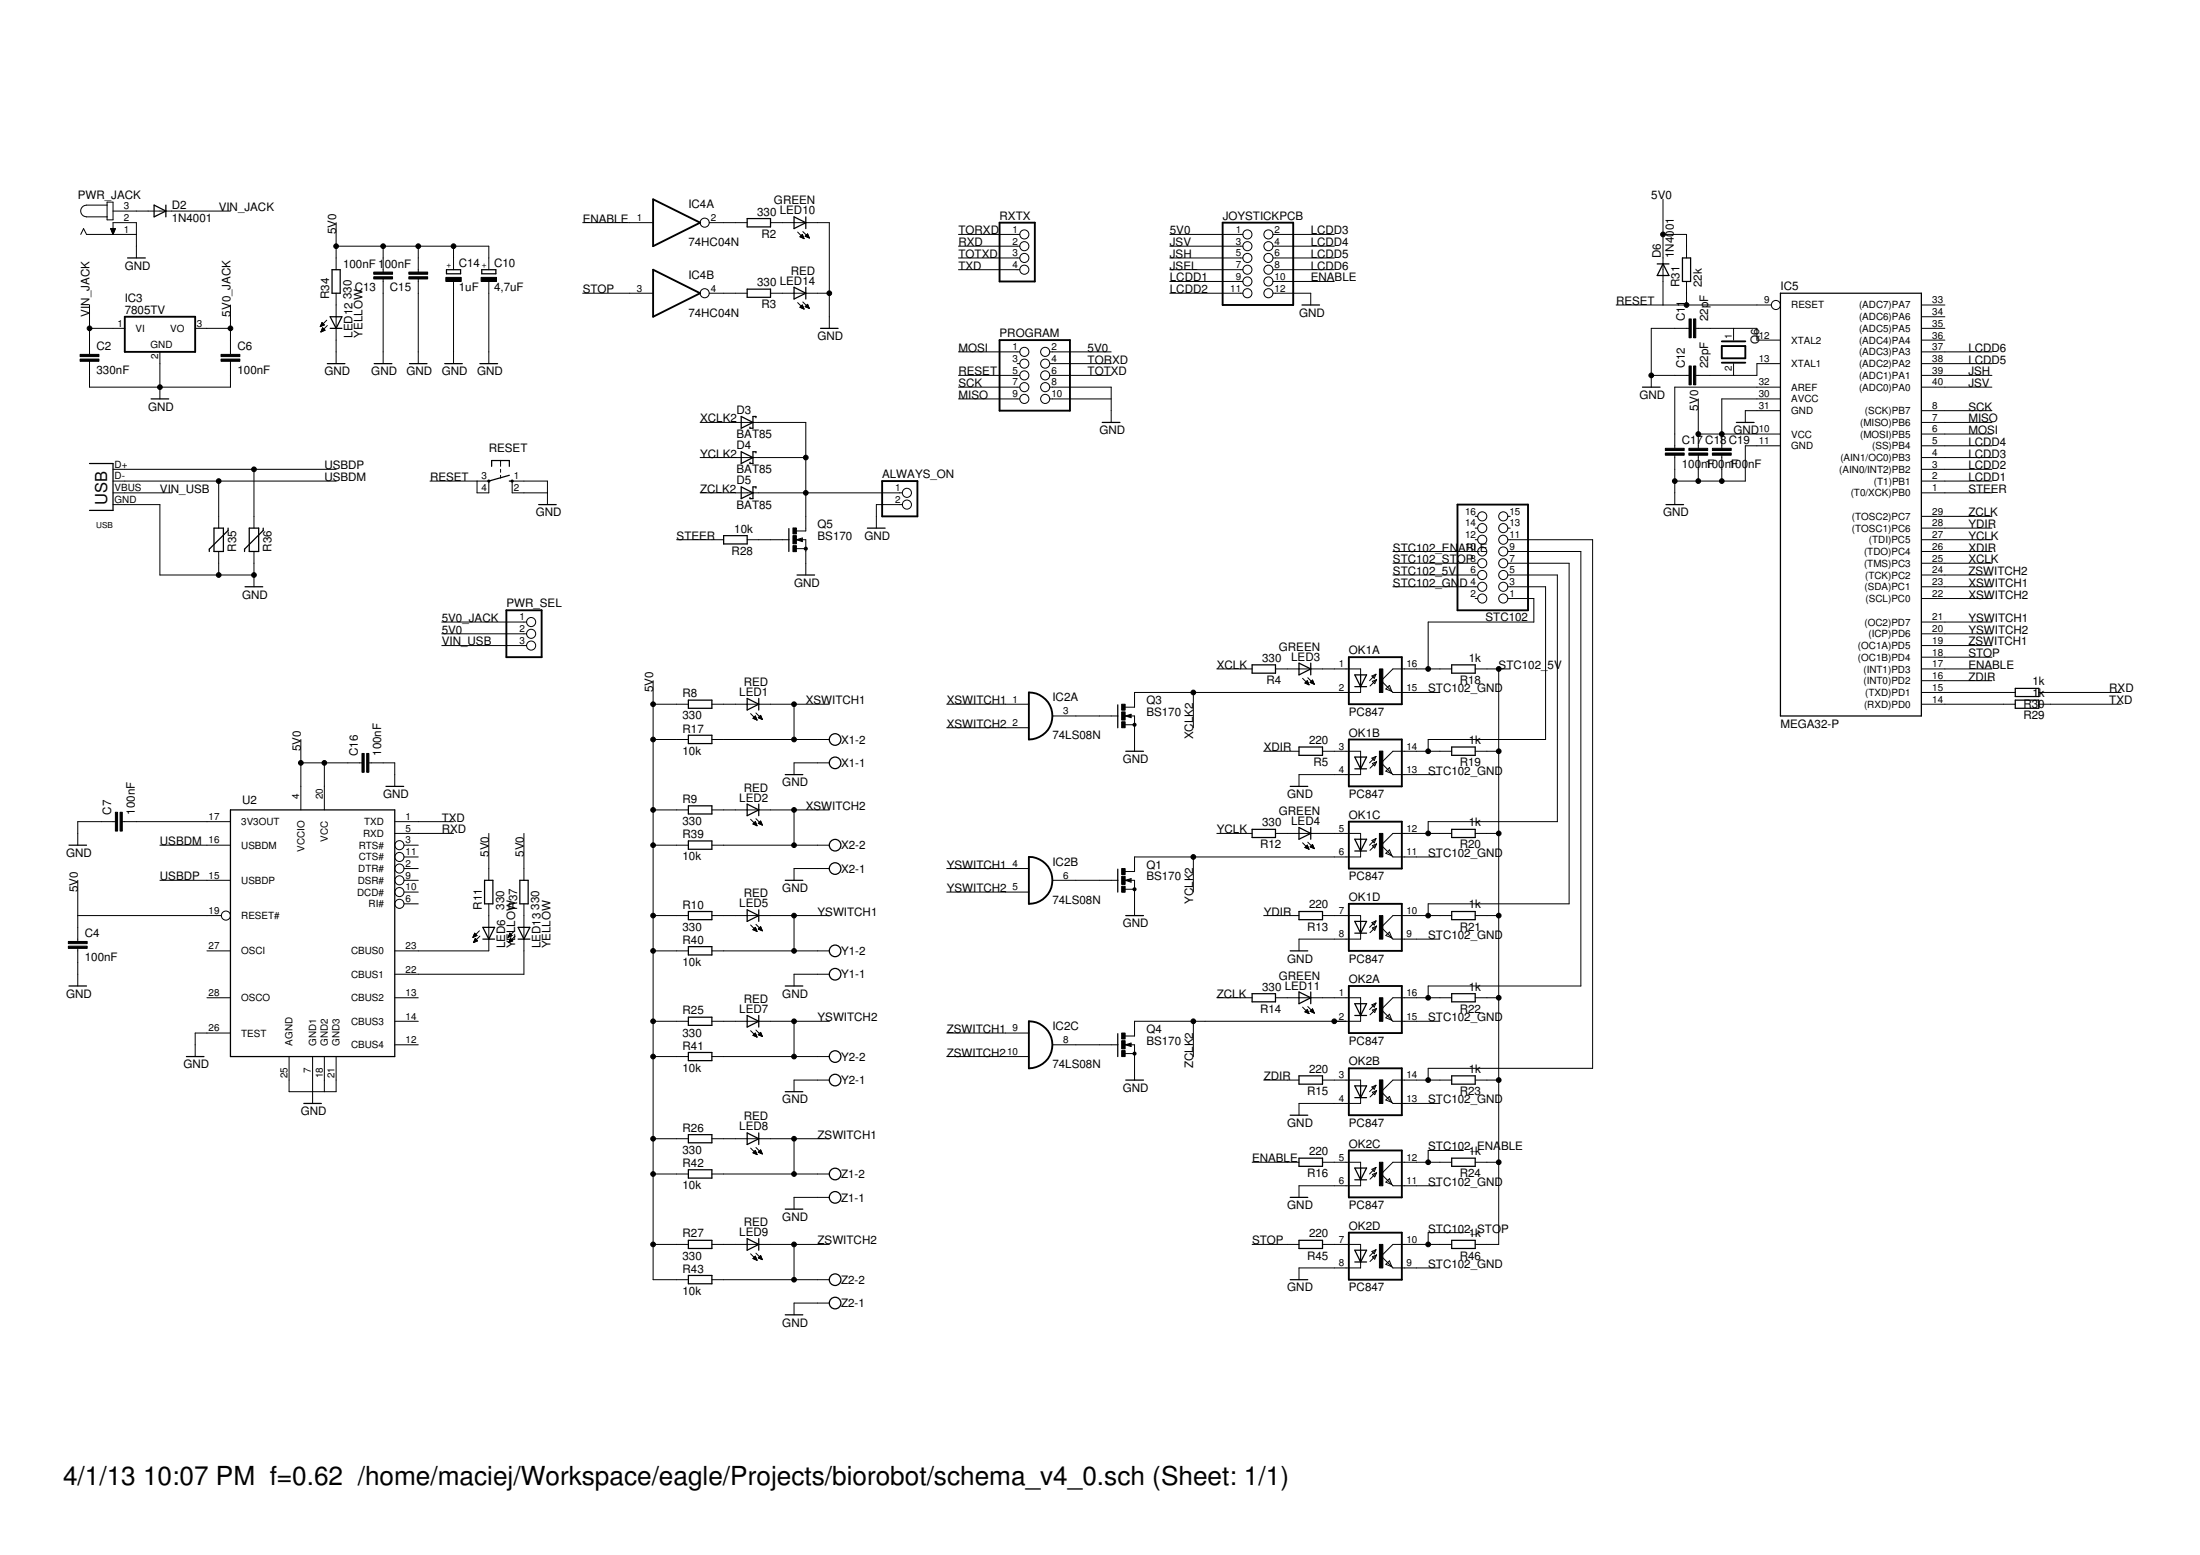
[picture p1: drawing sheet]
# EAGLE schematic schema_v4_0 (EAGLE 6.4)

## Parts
ALWAYS_ON  PINHD-1X2  [1X02]
C2  330nF  C-EU025-025X050  [C025-025X050]
C4  100nF  C-EUC0805K  [C0805K]
C6  100nF  C-EU025-025X050  [C025-025X050]
C7  100nF  C-EUC0805K  [C0805K]
C10  4,7uF  CPOL-EUE2.5-5  [E2,5-5]
C11  22pF  C-EUC0805K  [C0805K]
C12  22pF  C-EUC0805K  [C0805K]
C13  100nF  C-EU025-025X050  [C025-025X050]
C14  1uF  CPOL-EUE2.5-5  [E2,5-5]
C15  100nF  C-EU025-025X050  [C025-025X050]
C16  100nF  C-EUC0805K  [C0805K]
C17  100nF  C-EUC0805K  [C0805K]
C18  100nF  C-EUC0805K  [C0805K]
C19  100nF  C-EUC0805K  [C0805K]
D2  1N4001  1N4004  [DO41-10]
D3  BAT85  BAT42  [DO35-10]
D4  BAT85  BAT42  [DO35-10]
D5  BAT85  BAT42  [DO35-10]
D6  1N4001  1N4004  [DO41-10]
IC2  74LS08N  [DIL14]
IC3  7805TV  [TO220V]
IC4  74HC04N  [DIL14]
IC5  MEGA32-P  [DIL40]
JOYSTICKPCB  PINHD-2X6  [2X06]
LED1  RED  LED3MM  [LED3MM]
LED2  RED  LED3MM  [LED3MM]
LED3  GREEN  LED3MM  [LED3MM]
LED4  GREEN  LED3MM  [LED3MM]
LED5  RED  LED3MM  [LED3MM]
LED6  YELLOW  LED3MM  [LED3MM]
LED7  RED  LED3MM  [LED3MM]
LED8  RED  LED3MM  [LED3MM]
LED9  RED  LED3MM  [LED3MM]
LED10  GREEN  LED3MM  [LED3MM]
LED11  GREEN  LED3MM  [LED3MM]
LED12  YELLOW  LED3MM  [LED3MM]
LED13  YELLOW  LED3MM  [LED3MM]
LED14  RED  LED3MM  [LED3MM]
OK1  PC847  [DIL16]
OK2  PC847  [DIL16]
PROGRAM  PINHD-2X5  [2X05]
PWR_JACK  JACK-PLUG0  [SPC4077]
PWR_SEL  PINHD-1X3  [1X03]
Q1  BS170  [SOT54E]
Q3  BS170  [SOT54E]
Q4  BS170  [SOT54E]
Q5  BS170  [SOT54E]
Q6  XTAL/S  [QS]
R2  330  R-EU_0207/10  [0207/10]
R3  330  R-EU_0207/10  [0207/10]
R4  330  R-EU_0207/10  [0207/10]
R5  220  R-EU_0207/10  [0207/10]
R8  330  R-EU_R0805  [R0805]
R9  330  R-EU_R0805  [R0805]
R10  330  R-EU_R0805  [R0805]
R11  330  R-EU_R0805  [R0805]
R12  330  R-EU_0207/10  [0207/10]
R13  220  R-EU_0207/10  [0207/10]
R14  330  R-EU_0207/10  [0207/10]
R15  220  R-EU_0207/10  [0207/10]
R16  220  R-EU_0207/10  [0207/10]
R17  10k  R-EU_0207/10  [0207/10]
R18  1k  R-EU_0207/10  [0207/10]
R19  1k  R-EU_0207/10  [0207/10]
R20  1k  R-EU_0207/10  [0207/10]
R21  1k  R-EU_0207/10  [0207/10]
R22  1k  R-EU_0207/10  [0207/10]
R23  1k  R-EU_0207/10  [0207/10]
R24  1k  R-EU_0207/10  [0207/10]
R25  330  R-EU_R0805  [R0805]
R26  330  R-EU_R0805  [R0805]
R27  330  R-EU_R0805  [R0805]
R28  10k  R-EU_0207/10  [0207/10]
R29  1k  R-EU_R0805  [R0805]
R30  1k  R-EU_R0805  [R0805]
R31  22k  R-EU_0207/10  [0207/10]
R34  330  R-EU_0207/10  [0207/10]
R35  VARISTORCN0603  [CT/CN0603]
R36  VARISTORCN0603  [CT/CN0603]
R37  330  R-EU_R0805  [R0805]
R39  10k  R-EU_0207/10  [0207/10]
R40  10k  R-EU_0207/10  [0207/10]
R41  10k  R-EU_0207/10  [0207/10]
R42  10k  R-EU_0207/10  [0207/10]
R43  10k  R-EU_0207/10  [0207/10]
R45  220  R-EU_0207/10  [0207/10]
R46  1k  R-EU_0207/10  [0207/10]
RESET  10-XX  [B3F-10XX]
RXTX  PINHD-1X4  [1X04]
STC102  PINHD-2X8  [2X08]
U2  FT232RL  [SSOP28DB]
USB  USB-B-H  [USB-B-H]
X1  W237-102  [W237-102]
X2  W237-102  [W237-102]
Y1  W237-102  [W237-102]
Y2  W237-102  [W237-102]
Z1  W237-102  [W237-102]
Z2  W237-102  [W237-102]

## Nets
5V0: C4.1 C10.+ C13.2 C14.+ C15.2 C16.1 C18.1 C19.1 D6.C IC5.10(VCC) IC5.30(AVCC) JOYSTICKPCB.1 PROGRAM.2 PWR_SEL.2 R8.1 R9.1 R10.1 R11.2 R17.1 R25.1 R26.1 R27.1 R31.2 R34.2 R37.2 R39.1 R40.1 R41.1 R42.1 R43.1 U2.4(VCCIO) U2.19(RESET#) U2.20(VCC)
5V0_JACK: C6.1 IC3.3(VO) PWR_SEL.1
ENABLE: IC4.1(A:I) IC5.17((INT1)PD3) JOYSTICKPCB.10 R16.2
GND: ALWAYS_ON.2 C2.2 C4.2 C6.2 C7.1 C10.- C11.1 C12.1 C13.1 C14.- C15.1 C16.2 C17.2 C18.2 C19.2 IC3.2(GND) IC5.11(GND) IC5.31(GND) JOYSTICKPCB.12 LED10.K(C) LED12.K(C) LED14.K(C) OK1.4(B:C) OK1.8(D:C) OK2.4(B:C) OK2.6(C:C) OK2.8(D:C) PROGRAM.8 PWR_JACK.1 PWR_JACK.2 Q1.S Q3.S Q4.S Q5.S R35.2 R36.2 RESET.1(S) RESET.2(S1) U2.7(GND1) U2.18(GND2) U2.21(GND3) U2.25(AGND) U2.26(TEST) USB.GND X1.1 X2.1 Y1.1 Y2.1 Z1.1 Z2.1
JSEL: JOYSTICKPCB.7
JSH: IC5.39((ADC1)PA1) JOYSTICKPCB.5
JSV: IC5.40((ADC0)PA0) JOYSTICKPCB.3
LCDD1: IC5.2((T1)PB1) JOYSTICKPCB.9
LCDD2: IC5.3((AIN0/INT2)PB2) JOYSTICKPCB.11
LCDD3: IC5.4((AIN1/OC0)PB3) JOYSTICKPCB.2
LCDD4: IC5.5((SS)PB4) JOYSTICKPCB.4
LCDD5: IC5.38((ADC2)PA2) JOYSTICKPCB.6
LCDD6: IC5.37((ADC3)PA3) JOYSTICKPCB.8
MISO: IC5.7((MISO)PB6) PROGRAM.9
MOSI: IC5.6((MOSI)PB5) PROGRAM.1
N$1: LED3.A R4.1
N$2: LED1.A R8.2
N$4: OK2.7(D:A) R45.1
N$5: ALWAYS_ON.1 D3.C D4.C D5.C Q5.D
N$6: LED4.A R12.1
N$7: LED11.A R14.1
N$8: D2.A PWR_JACK.3
N$9: OK1.16(A:COL) R18.2 STC102.1
N$10: OK2.5(C:A) R16.1
N$11: OK1.14(B:COL) R19.2 STC102.3
N$12: OK1.12(C:COL) R20.2 STC102.5
N$13: OK1.10(D:COL) R21.2 STC102.7
N$14: OK2.16(A:COL) R22.2 STC102.9
N$15: OK2.14(B:COL) R23.2 STC102.11
N$16: LED2.A R9.2
N$17: LED6.K(C) U2.23(CBUS0)
N$18: LED13.K(C) U2.22(CBUS1)
N$19: LED6.A R11.1
N$20: LED10.A R2.1
N$21: IC2.3(A:O) Q3.G
N$22: LED14.A R3.1
N$23: LED5.A R10.2
N$24: LED7.A R25.2
N$27: LED8.A R26.2
N$28: LED9.A R27.2
N$30: OK1.3(B:A) R5.1
N$31: LED4.K(C) OK1.5(C:A)
N$32: OK1.7(D:A) R13.1
N$33: LED3.K(C) OK1.1(A:A)
N$34: OK2.3(B:A) R15.1
N$36: Q5.G R28.1
N$37: IC5.14((RXD)PD0) R29.2
N$38: IC2.8(C:O) Q4.G
N$39: IC2.6(B:O) Q1.G
N$40: LED11.K(C) OK2.1(A:A)
N$42: IC4.2(A:O) R2.2
N$43: IC4.4(B:O) R3.2
N$44: IC5.15((TXD)PD1) R30.2
N$45: C11.2 IC5.12(XTAL2) Q6.1
N$46: C12.2 IC5.13(XTAL1) Q6.2
N$47: C17.1 IC5.32(AREF)
N$51: LED12.A R34.1
N$55: LED13.A R37.1
N$59: PROGRAM.10
N$96: C7.2 U2.17(3V3OUT)
RESET: D6.A IC5.9(RESET) PROGRAM.5 R31.1 RESET.3(P) RESET.4(P1)
RXD: R30.1 RXTX.2 U2.5(RXD)
SCK: IC5.8((SCK)PB7) PROGRAM.7
STC102_5V: R18.1 R19.1 R20.1 R21.1 R22.1 R23.1 R24.1 R46.1 STC102.6
STC102_ENABLE: OK2.12(C:COL) R24.2 STC102.10
STC102_GND: OK1.9(D:EMIT) OK1.11(C:EMIT) OK1.13(B:EMIT) OK1.15(A:EMIT) OK2.9(D:EMIT) OK2.11(C:EMIT) OK2.13(B:EMIT) OK2.15(A:EMIT) STC102.4
STC102_STOP: OK2.10(D:COL) R46.2 STC102.8
STEER: IC5.1((T0/XCK)PB0) R28.2
STOP: IC4.3(B:I) IC5.18((OC1B)PD4) R45.2
TORXD: PROGRAM.4 RXTX.1
TOTXD: PROGRAM.6 RXTX.3
TXD: R29.1 RXTX.4 U2.1(TXD)
USBDM: R35.1 U2.16(USBDM) USB.D-
USBDP: R36.1 U2.15(USBDP) USB.D+
VIN_JACK: C2.1 D2.C IC3.1(VI)
VIN_USB: PWR_SEL.3 USB.VBUS
XCLK: IC5.25((TMS)PC3) R4.2
XCLK2: D3.A OK1.2(A:C) Q3.D
XDIR: IC5.26((TDO)PC4) R5.2
XSWITCH1: IC2.1(A:I0) IC5.23((SDA)PC1) LED1.K(C) R17.2 X1.2
XSWITCH2: IC2.2(A:I1) IC5.22((SCL)PC0) LED2.K(C) R39.2 X2.2
YCLK: IC5.27((TDI)PC5) R12.2
YCLK2: D4.A OK1.6(C:C) Q1.D
YDIR: IC5.28((TOSC1)PC6) R13.2
YSWITCH1: IC2.4(B:I0) IC5.21((OC2)PD7) LED5.K(C) R40.2 Y1.2
YSWITCH2: IC2.5(B:I1) IC5.20((ICP)PD6) LED7.K(C) R41.2 Y2.2
ZCLK: IC5.29((TOSC2)PC7) R14.2
ZCLK2: D5.A OK2.2(A:C) Q4.D
ZDIR: IC5.16((INT0)PD2) R15.2
ZSWITCH1: IC2.9(C:I0) IC5.19((OC1A)PD5) LED8.K(C) R42.2 Z1.2
ZSWITCH2: IC2.10(C:I1) IC5.24((TCK)PC2) LED9.K(C) R43.2 Z2.2
Unconnected: IC2.11(D:O) IC2.12(D:I0) IC2.13(D:I1) IC4.5(C:I) IC4.6(C:O) IC4.8(D:O) IC4.9(D:I) IC4.10(E:O) IC4.11(E:I) IC4.12(F:O) IC4.13(F:I) IC5.33((ADC7)PA7) IC5.34((ADC6)PA6) IC5.35((ADC5)PA5) IC5.36((ADC4)PA4) PROGRAM.3 STC102.2 STC102.12 STC102.13 STC102.14 STC102.15 STC102.16 U2.2(DTR#) U2.3(RTS#) U2.6(RI#) U2.9(DSR#) U2.10(DCD#) U2.11(CTS#) U2.12(CBUS4) U2.13(CBUS2) U2.14(CBUS3) U2.27(OSCI) U2.28(OSCO)

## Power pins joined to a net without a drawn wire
GND: IC2.7(P:GND) IC4.7(P:GND)
VCC: IC2.14(P:VCC) IC4.14(P:VCC)
